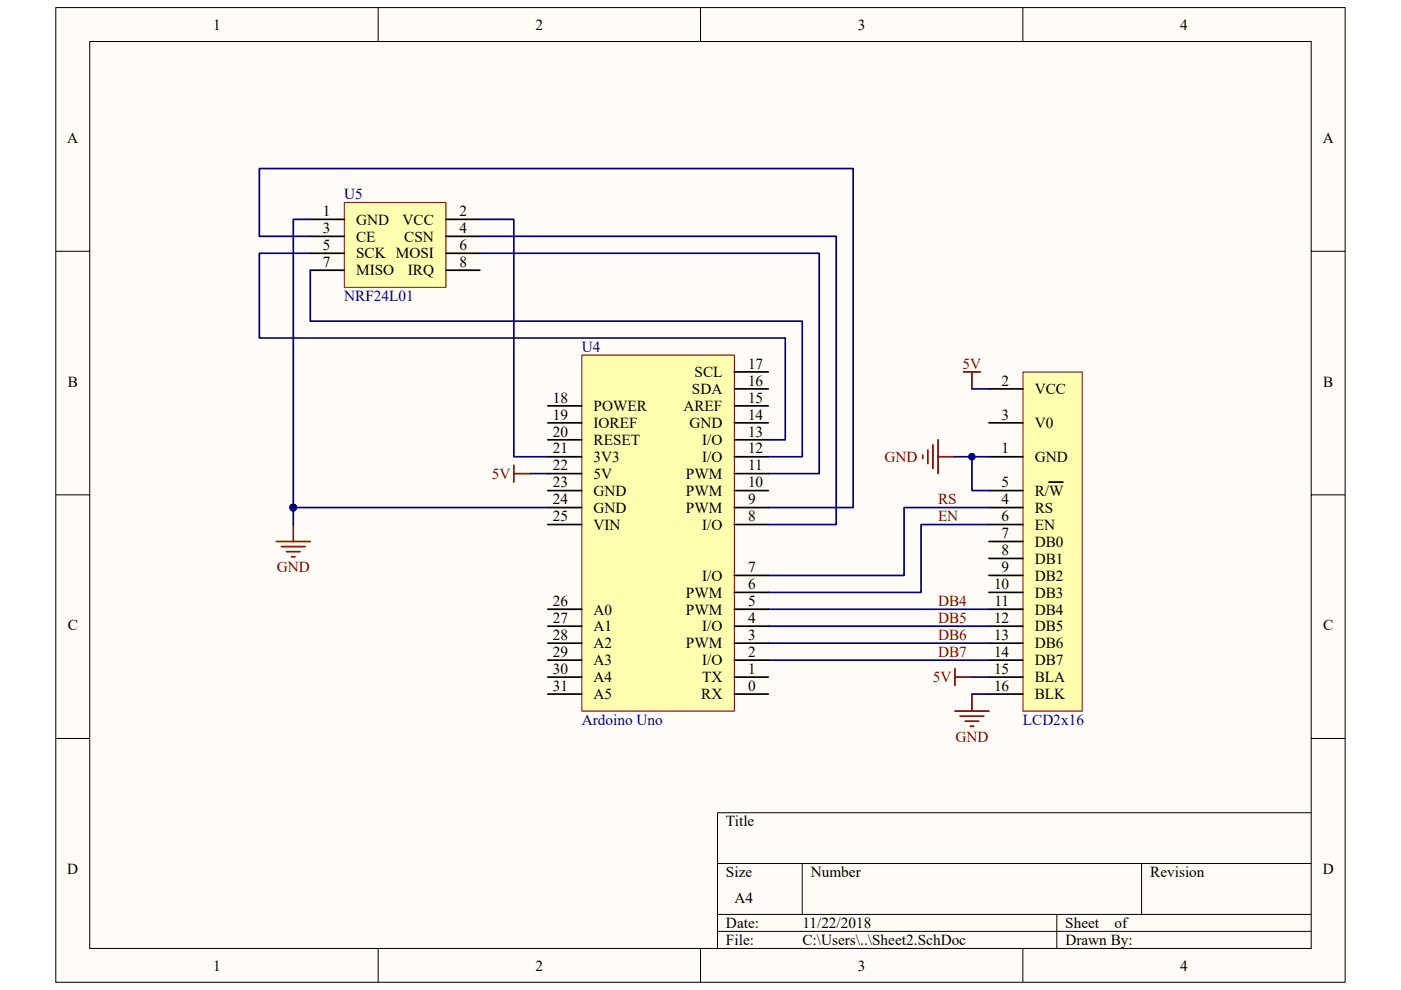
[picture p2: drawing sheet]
<svg xmlns="http://www.w3.org/2000/svg" width="297mm" height="210mm" viewBox="0 0 297 210" stroke-linecap="round" stroke-linejoin="round" font-family="sans-serif">
<path d="M11.9 1.6h273.3v206.7h-273.3z" fill="#fffcf8"/>
<path d="M11.8 1.6h273.4v206.7h-273.4z" fill="none" stroke="#000" stroke-width=".21"/>
<path d="M19 8.8h259v192.4h-259z" fill="#fffcf8"/>
<g fill="none" stroke="#000" stroke-width=".21">
<path d="M19 8.8h259v192.4h-259zM80.2 1.6v7.2M148.5 1.6v7.2M216.9 1.6v7.2M11.8 53.3h7.2M278 53.3h7.2M11.8 105h7.2M278 105h7.2M11.8 156.6h7.2M278 156.6h7.2M278 172.4h-125.9v28.7M152.1 183.2h125.9"/>
<path d="M152.1 194h125.9M152.1 197.5h125.9M170.1 183.2v10.8M224.1 194v7.1M242 183.2v10.8M80.2 201.1v7.2M148.5 201.1v7.2M216.9 201.1v7.2"/>
</g>
<path d="M216.9 78.9h12.5v71.9h-12.5z" fill="#ffffb0"/>
<path d="M216.9 78.9h12.5v71.9h-12.5z" fill="none" stroke="#800000" stroke-width=".21"/>
<g fill="none" stroke="#000" stroke-width=".36">
<path d="M209.7 96.9h7.2M209.7 82.5h7.2M209.7 89.7h7.2M209.7 107.7h7.2M209.7 104.1h7.2M209.7 111.3h7.2M209.7 114.9h7.2M209.7 118.4h7.2M222.4 102.3h3M209.7 122h7.2M209.7 125.6h7.2M209.7 129.2h7.2"/>
<path d="M209.7 132.8h7.2M209.7 136.4h7.2M209.7 140h7.2M209.7 143.6h7.2M209.7 147.2h7.2"/>
</g>
<g fill="none" stroke="#800000" stroke-width=".36">
<path d="M204.3 78.9h3.6M206.1 78.9v3.6M195.6 96.5v.7M196.7 95.4v2.9M197.8 94.4v5M198.9 93.3v7.2M198.9 96.9h3.6M202.5 150.8h7.2M202.5 141.8v3.6M202.5 143.6h3.6M203.6 151.9h5M204.6 153h2.9"/>
<path d="M205.7 154h.7M206.1 147.2v3.6"/>
</g>
<path d="M202.5 96.9h7.2M206.1 82.5h3.6M206.1 96.9v7.2h3.6M209.7 111.3h-14.4v14.3h-32.4M209.7 107.7h-18v14.3h-28.8M162.9 136.4h46.8M162.9 132.8h46.8M162.9 129.2h46.8M162.9 140h46.8M206.1 143.6h3.6M206.1 147.2h3.6" fill="none" stroke="#000080" stroke-width=".36"/>
<circle cx="206" cy="96.9" r=".71" fill="#000080" stroke="#000080" stroke-width=".21"/>
<path d="M123.4 75.3h32.3v75.5h-32.3z" fill="#ffffb0"/>
<path d="M123.4 75.3h32.3v75.5h-32.3z" fill="none" stroke="#800000" stroke-width=".21"/>
<g fill="none" stroke="#000" stroke-width=".36">
<path d="M155.7 78.9h7.2M116.1 86.1h7.2M116.1 89.7h7.2M116.1 93.3h7.2M116.1 96.9h7.2M155.7 82.5h7.2M155.7 86.1h7.2M155.7 89.7h7.2M155.7 93.3h7.2M155.7 96.9h7.2M116.1 100.5h7.2M116.1 104.1h7.2"/>
<path d="M116.1 107.7h7.2M116.1 111.3h7.2M155.7 100.5h7.2M155.7 104.1h7.2M155.7 107.7h7.2M155.7 111.3h7.2M116.1 136.4h7.2M116.1 132.8h7.2M116.1 129.2h7.2M155.7 136.4h7.2M155.7 132.8h7.2M155.7 129.2h7.2"/>
<path d="M155.7 125.6h7.2M155.7 122h7.2M116.1 147.2h7.2M116.1 143.6h7.2M116.1 140h7.2M155.7 147.2h7.2M155.7 143.6h7.2M155.7 140h7.2"/>
</g>
<path d="M73 43h21.5v17.9h-21.5z" fill="#ffffb0"/>
<path d="M73 42.9h21.5v18h-21.5z" fill="none" stroke="#800000" stroke-width=".21"/>
<path d="M65.8 46.5h7.2M65.8 50.1h7.2M65.8 53.7h7.2M65.8 57.3h7.2M94.5 46.5h7.2M94.5 50.1h7.2M94.5 53.7h7.2M94.5 57.3h7.2" fill="none" stroke="#000" stroke-width=".36"/>
<path d="M65.8 46.5h-3.6v61.2M65.8 50.1h-10.8v-14.3h125.9v71.9h-18M65.8 53.7h-10.8v18h111.5v21.6h-3.6M65.8 57.3v10.8h104.3v28.8h-7.2M101.7 46.5h7.2v50.4h7.2M101.7 50.1h75.6v61.2h-14.4M101.7 53.7h72v46.8h-10.8M62.2 107.7v3.6M62.2 107.7h53.9M112.5 100.5h3.6" fill="none" stroke="#000080" stroke-width=".36"/>
<path d="M108.9 98.7v3.6M58.6 114.9h7.2M59.7 115.9h5M60.7 117h2.9M61.8 118.1h.7M62.2 111.3v3.6M108.9 100.5h3.6" fill="none" stroke="#800000" stroke-width=".36"/>
<circle cx="62.2" cy="107.6" r=".71" fill="#000080" stroke="#000080" stroke-width=".21"/>
<g font-size="3.2">
<text x="45.2" y="6.3">1</text>
<text x="113.5" y="6.3">2</text>
<text x="181.9" y="6.3">3</text>
<text x="250.2" y="6.3">4</text>
<text x="14.3" y="30.3">A</text>
<text x="280.5" y="30.3">A</text>
<text x="68.5" y="45.8">1</text>
<text x="75.5" y="47.6">GND</text>
<text x="85.4" y="47.6">VCC</text>
<text x="97.4" y="45.8">2</text>
<text x="68.5" y="49.4">3</text>
<text x="68.5" y="53">5</text>
<text x="75.5" y="51.2">CE</text>
<text x="85.7" y="51.2">CSN</text>
<text x="97.4" y="49.4">4</text>
<text x="97.4" y="53">6</text>
<text x="68.5" y="56.6">7</text>
<text x="75.5" y="54.8">SCK MOSI</text>
<text x="75.5" y="58.4">MISO</text>
<text x="86.5" y="58.4">IRQ</text>
<text x="97.4" y="56.6">8</text>
<text x="14.3" y="82">B</text>
<text x="146.7" y="83.6">SDA</text>
<text x="147.3" y="80">SCL</text>
<text x="158.6" y="78.2">17</text>
<text x="158.6" y="81.8">16</text>
<text x="212.4" y="81.8">2</text>
<text x="219.4" y="83.6">VCC</text>
<text x="280.5" y="82">B</text>
<text x="117.2" y="85.4">18</text>
<text x="117.2" y="89">19</text>
<text x="125.9" y="87.2">POWER</text>
<text x="144.9" y="87.2">AREF</text>
<text x="158.6" y="85.4">15</text>
<text x="158.6" y="89">14</text>
<text x="212.4" y="89">3</text>
<text x="117.2" y="92.6">20</text>
<text x="125.9" y="90.8">IOREF</text>
<text x="125.9" y="94.4">RESET</text>
<text x="146.2" y="90.8">GND</text>
<text x="148.9" y="94.4">I/O</text>
<text x="158.6" y="92.6">13</text>
<text x="219.4" y="90.8">V0</text>
<text x="117.2" y="96.2">21</text>
<text x="117.2" y="99.8">22</text>
<text x="125.9" y="98">3V3</text>
<text x="125.9" y="101.6">5V</text>
<text x="145.4" y="101.6">PWM</text>
<text x="148.9" y="98">I/O</text>
<text x="158.6" y="99.8">11</text>
<text x="158.6" y="96.2">12</text>
<text x="212.4" y="96.2">1</text>
<text x="219.4" y="98">GND</text>
<text x="117.2" y="103.4">23</text>
<text x="117.2" y="107">24</text>
<text x="125.9" y="105.2">GND</text>
<text x="145.4" y="105.2">PWM</text>
<text x="158.6" y="103.4">10</text>
<text x="158.6" y="107">9</text>
<text x="212.4" y="107">4</text>
<text x="212.4" y="103.4">5</text>
<text x="219.4" y="105.2">R/W</text>
<text x="117.2" y="110.6">25</text>
<text x="125.9" y="108.8">GND</text>
<text x="125.9" y="112.4">VIN</text>
<text x="145.4" y="108.8">PWM</text>
<text x="148.9" y="112.4">I/O</text>
<text x="158.6" y="110.6">8</text>
<text x="212.4" y="110.6">6</text>
<text x="219.4" y="108.8">RS</text>
<text x="219.4" y="112.4">EN</text>
<text x="212.4" y="114.2">7</text>
<text x="212.4" y="117.8">8</text>
<text x="219.4" y="116">DB0</text>
<text x="219.4" y="119.5">DB1</text>
<text x="148.9" y="123.1">I/O</text>
<text x="158.6" y="124.9">6</text>
<text x="158.6" y="121.3">7</text>
<text x="210.8" y="124.9">10</text>
<text x="212.4" y="121.3">9</text>
<text x="219.4" y="123.1">DB2</text>
<text x="117.2" y="128.5">26</text>
<text x="125.9" y="130.3">A0</text>
<text x="145.4" y="130.3">PWM</text>
<text x="145.4" y="126.7">PWM</text>
<text x="158.6" y="128.5">5</text>
<text x="210.9" y="128.5">11</text>
<text x="219.4" y="126.7">DB3</text>
<text x="219.4" y="130.3">DB4</text>
<text x="14.3" y="133.7">C</text>
<text x="117.2" y="132.1">27</text>
<text x="117.2" y="135.7">28</text>
<text x="125.9" y="133.9">A1</text>
<text x="125.9" y="137.5">A2</text>
<text x="145.4" y="137.5">PWM</text>
<text x="148.9" y="133.9">I/O</text>
<text x="158.6" y="135.7">3</text>
<text x="158.6" y="132.1">4</text>
<text x="210.8" y="132.1">12</text>
<text x="210.8" y="135.7">13</text>
<text x="219.4" y="133.9">DB5</text>
<text x="219.4" y="137.5">DB6</text>
<text x="280.5" y="133.7">C</text>
<text x="117.2" y="139.3">29</text>
<text x="117.2" y="142.9">30</text>
<text x="125.9" y="141.1">A3</text>
<text x="148.9" y="141.1">I/O</text>
<text x="158.6" y="142.9">1</text>
<text x="158.6" y="139.3">2</text>
<text x="210.8" y="139.3">14</text>
<text x="210.8" y="142.9">15</text>
<text x="219.4" y="141.1">DB7</text>
<text x="117.2" y="146.5">31</text>
<text x="125.9" y="144.7">A4</text>
<text x="125.9" y="148.3">A5</text>
<text x="148.7" y="148.3">RX</text>
<text x="148.9" y="144.7">TX</text>
<text x="158.6" y="146.5">0</text>
<text x="210.8" y="146.5">16</text>
<text x="219.4" y="144.7">BLA</text>
<text x="219.4" y="148.3">BLK</text>
<text x="153.9" y="175.3">Title</text>
<text x="14.3" y="185.4">D</text>
<text x="280.5" y="185.4">D</text>
<text x="153.9" y="186.1">Size</text>
<text x="155.7" y="191.5">A4</text>
<text x="171.9" y="186.1">Number</text>
<text x="243.9" y="186.1">Revision</text>
<text x="153.9" y="196.8">Date:</text>
<text x="170.1" y="196.8">11/22/2018</text>
<text x="225.9" y="196.8">Sheet</text>
<text x="236.3" y="196.8">of</text>
<text x="153.9" y="200.4">File:</text>
<text x="170.1" y="200.4">C:\Users\..\Sheet2.SchDoc</text>
<text x="225.9" y="200.4">Drawn By:</text>
<text x="45.2" y="205.8">1</text>
<text x="113.5" y="205.8">2</text>
<text x="181.9" y="205.8">3</text>
<text x="250.2" y="205.8">4</text>
</g>
<g font-size="3.2" fill="#000080">
<text x="73" y="42.2">U5</text>
<text x="73" y="63.8">NRF24L01</text>
<text x="123.3" y="74.6">U4</text>
<text x="123.3" y="153.7">Ardoino Uno</text>
<text x="216.9" y="153.7">LCD2x16</text>
</g>
<g font-size="3.2" fill="#800000">
<text x="204.1" y="78.2">5V</text>
<text x="104.3" y="101.6">5V</text>
<text x="187.5" y="98">GND</text>
<text x="198.9" y="107">RS</text>
<text x="198.9" y="110.6">EN</text>
<text x="58.7" y="121.3">GND</text>
<text x="198.9" y="128.5">DB4</text>
<text x="198.9" y="132.1">DB5</text>
<text x="198.9" y="135.7">DB6</text>
<text x="198.9" y="139.3">DB7</text>
<text x="197.8" y="144.7">5V</text>
<text x="202.6" y="157.3">GND</text>
</g>
</svg>
